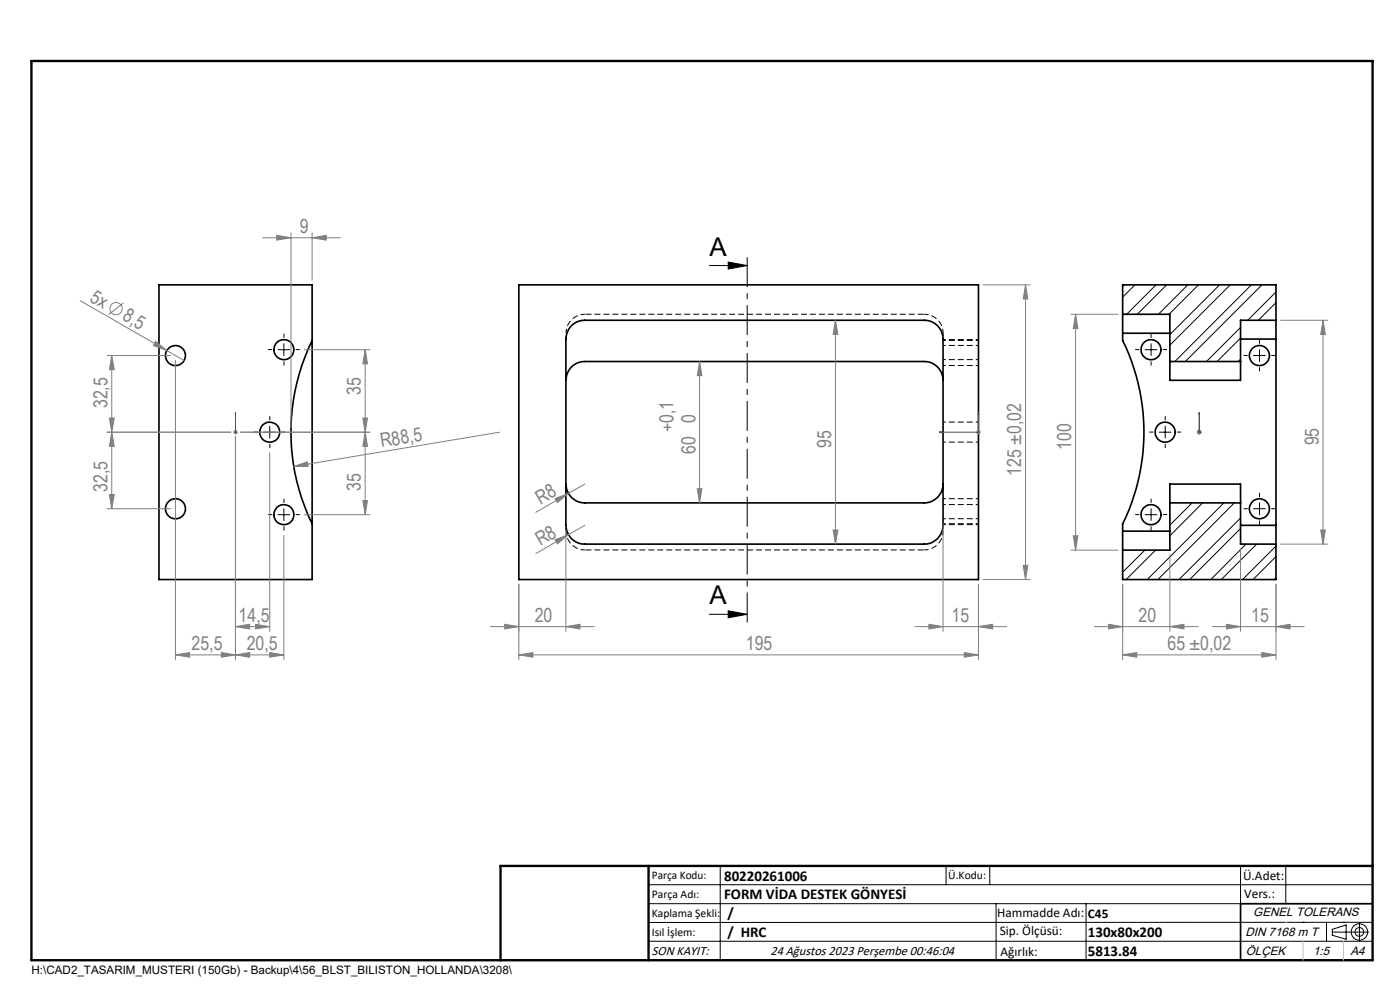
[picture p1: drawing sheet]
<svg xmlns="http://www.w3.org/2000/svg" width="297mm" height="210mm" viewBox="0 0 297 210" stroke-linecap="round" stroke-linejoin="round" font-family="sans-serif">
<path d="M120.1 71.9v-1.2M200.1 70.7v1.2M120.1 112.7v-1.3M200.1 111.4v1.3" fill="none" stroke="#000" stroke-width=".21" stroke-dasharray="1.3 .6" stroke-dashoffset=".6" stroke-linecap="butt"/>
<path d="M120.1 70.7a4 4 0 0 1 4-4M196.1 66.7a4 4 0 0 1 4 4M124.1 116.7a4 4 0 0 1-4-4M200.1 112.7a4 4 0 0 1-4 4" fill="none" stroke="#000" stroke-width=".21" stroke-dasharray="1.3 .6" stroke-dashoffset=".4" stroke-linecap="butt"/>
<path d="M124.1 66.7h72M196.1 116.7h-72" fill="none" stroke="#000" stroke-width=".21" stroke-dasharray="1.3 .6" stroke-dashoffset="-.1" stroke-linecap="butt"/>
<path d="M200.1 72.2h7.5M200.1 77.5h7.5M200.1 76.3h7.5M207.6 73.3h-7.5M207.6 72h-7.5M200.1 93.8h7.5M207.6 89.5h-7.5M200.1 110h7.5M200.1 111.3h7.5M207.6 111.1h-7.5M207.6 105.8h-7.5M207.6 107h-7.5" fill="none" stroke="#000" stroke-width=".21" stroke-dasharray="1.3 .6" stroke-dashoffset=".7" stroke-linecap="butt"/>
<g fill="none" stroke="#000" stroke-width=".35">
<path d="M33.7 60.4h32.5v62.5h-32.5zM66.2 72.2a44.3 44.3 0 0 0 0 38.9M110.1 60.4h97.5v62.5h-97.5zM121.2 69.1a4 4 0 0 1 2.9-1.2h72a4 4 0 0 1 4 4v39.5a4 4 0 0 1-4 4h-72a4 4 0 0 1-4-4v-39.5a4.2 4.2 0 0 1 1.1-2.8zM238.2 66.7v4M238.2 70.7v1.5a44 44 0 0 1 0 38.9v1.6M238.2 66.7v-6.3h32.5v7.5M238.2 66.7h10v10M238.2 70.7h10M248.2 76.7v4h15v-4M248.2 76.7h15M263.2 71.9h7.5"/>
<path d="M270.7 67.9v4M270.7 67.9h-7.5v8.8M270.7 71.9v39.5M120.1 80.7a4 4 0 0 1 4-4h72a4 4 0 0 1 4 4M120.1 102.7a4 4 0 0 0 4 4h72a4 4 0 0 0 4-4M238.2 112.7v4M238.2 112.7h10M248.2 106.7v-4h15v4M248.2 106.7h15M248.2 106.7v10h-10M263.2 106.7v8.7h7.5M263.2 111.4h7.5"/>
<path d="M270.7 111.4v4M270.7 115.4v7.5h-32.5v-6.2M291.2 191.7h-28v12M106.2 203.7h185"/>
<circle cx="37.2" cy="75.4" r="2.13"/>
<circle cx="60.2" cy="74.2" r="2.12"/>
<circle cx="244.2" cy="74.2" r="2.13"/>
<circle cx="267.2" cy="75.4" r="2.14"/>
<circle cx="57.2" cy="91.7" r="2.12"/>
<circle cx="247.2" cy="91.7" r="2.13"/>
<circle cx="37.2" cy="107.9" r="2.13"/>
<circle cx="60.2" cy="109.2" r="2.13"/>
<circle cx="244.2" cy="109.2" r="2.13"/>
<circle cx="267.2" cy="107.9" r="2.13"/>
</g>
<g fill="none" stroke="#000" stroke-width=".21">
<path d="M150.5 56.3h8M154.5 55.6l4 .7-4 .8zM59 74.2h2.5M60.2 72.9v2.5M238.5 60.4l-.3 .4M240.8 60.4l-2.6 2.6M242.9 74.2h2.5M244.2 72.9v2.5M245.3 60.4l-6.3 6.3M247.5 60.4l-6.2 6.3M252 60.4l-6.3 6.3M254.2 60.4l-6.2 6.3"/>
<path d="M258.7 60.4l-10.5 10.6M261 60.4l-12.8 12.8M263.2 69.5l-7.3 7.2M263.2 76.2l-.5 .5M263.2 71.7l-5 5M265.5 60.4l-16.3 16.3M265.9 75.4h2.5M267.2 74.2v2.5M267.7 60.4l-16.2 16.3M270.7 61.9l-6 6M270.7 64.2l-3.8 3.7M56 91.7h2.5"/>
<path d="M57.2 90.4v2.5M245.9 91.7h2.5M247.2 90.4v2.5M59 109.2h2.5M60.2 107.9v2.5M238.4 116.7l-.2 .2M242.9 116.7l-4.7 4.7M242.9 109.2h2.5M244.2 107.9v2.5M245.1 116.7l-6.2 6.2M248.4 106.7l-.2 .2M252.9 106.7l-4.7 4.7"/>
<path d="M255.1 106.7l-6.9 7M259.6 106.7l-16.2 16.2M261.9 106.7l-16.3 16.2M263.2 109.9l-13.1 13M263.2 112.1l-10.8 10.8M264.3 115.4l-7.4 7.5M265.9 107.9h2.5M266.6 115.4l-7.5 7.5M267.2 106.7v2.5M270.7 115.8l-7.1 7.1M270.7 118.1l-4.9 4.8M150.5 130.3h8"/>
<path d="M154.5 129.6l4 .7-4 .7zM270.7 122.6l-.4 .3M137.6 187.7h153.6M137.6 191.7h153.6M137.6 199.7h153.6M152.8 183.7v20M200.7 183.7v4M210 183.7v4M211.3 191.7v12M230.4 191.7v12M263.2 183.7v20M272.8 183.7v8"/>
<path d="M276.4 195.6h.1M281.4 195.6v4.1M282.6 197.7h7.8M282.6 197.1l3-.9v3l-3-.8zM285 195.6h.1M288.4 195.8v3.8M291.2 195.6l-153.6 .1"/>
<circle cx="288.4" cy="197.7" r="1.74"/>
<circle cx="288.4" cy="197.7" r=".93"/>
</g>
<g fill="none" stroke="#808080" stroke-width=".21">
<path d="M55.7 50.4h16.5M58.7 49.9l3 .5-3 .5zM61.7 49.4v41.3M66.2 50.4l3-.5v1zM66.2 49.4v10M17 63.8l22.1 12.7M22.7 75.4h13.5M23.7 75.4v32.5M23.7 75.4l.5 3h-1zM26.2 64.2l-3.2 2.5M33 72.4l2.4 2-2.9-1.1zM37.2 76.4v63.5"/>
<path d="M64.6 74.2h13.9M77.5 74.2v35M77.5 74.2l.5 3h-1zM148.4 76.7l.5 3h-1zM148.4 76.7v30M177.2 67.9l.6 3h-1.1zM177.2 67.9v47.5M208.6 60.4h9.9M217.6 60.4l.5 3h-1zM217.6 60.4v62.5M227.2 66.7h10M228.2 66.7l.5 3h-1z"/>
<path d="M228.2 66.7v50M271.7 67.9h10M280.7 67.9l.5 3h-1zM280.7 67.9v47.5M22.7 91.7h26.3M23.2 88.7h1l-.5 3zM23.7 91.7l.5 3h-1zM49.5 91.7h1M49.6 91.3l.7 .7M50 91.2v1M50 92.7v47.2M50.3 91.3l-.7 .7"/>
<path d="M51 91.7h27.5M57.2 96.1v37.8M62.3 98.9l2.9-.9 .2 .9zM77 88.7h1l-.5 3zM77.5 91.7l.5 3h-1zM106 91.7l-43.7 7.2M207 91.7h1.1M207.2 91.3l.7 .7M207.6 91.2v1M207.9 91.3l-.7 .7M253.9 91.7h1M254.1 91.3l.7 .7"/>
<path d="M254.4 91.2v1M254.8 91.3l-.7 .7M22.7 107.9h13.5M23.2 104.9h1l-.5 3zM60.2 113.6v26.3M64.6 109.2h13.9M77 106.2h1l-.5 3zM117.8 114.5l2.8-1.1-2.3 1.9zM117.8 105.8l2.8-1.1-2.3 1.9zM120.1 112.4v21.5M120.6 113.4l-6.9 4M120.6 104.7l-6.9 4"/>
<path d="M124.1 111.4l-3.5 2M124.1 102.7l-3.5 2M147.9 103.7h1l-.5 3zM176.7 112.4h1.1l-.6 3zM200.1 111v22.9M217.1 119.9h1l-.5 3zM227.2 116.7h10M227.7 113.7h1l-.5 3zM248.2 117.7v16.2M263.2 116.4v17.5M271.7 115.4h10M280.2 112.4h1l-.5 3z"/>
<path d="M37.2 138.9l3-.5v1zM37.2 138.9h23M47 138.4l3 .5-3 .5zM50 132.9l3-.5v1zM50 138.9l3-.5v1zM50 132.9h7.2M54.2 132.4l3 .5-3 .5zM57.2 138.4l3 .5-3 .5zM104.1 132.9h21.9M107.1 132.4l3 .5-3 .5zM110.1 138.9l3-.5v1zM110.1 138.9h97.5"/>
<path d="M110.1 123.9v16M120.1 132.9l2.9-.5v1zM194.1 132.9h19.5M197.1 132.4l3 .5-3 .5zM204.6 138.4l3 .5-3 .5zM207.6 132.9l3-.5v1zM207.6 123.9v16M208.6 122.9h9.9M232.2 132.9h22M235.2 132.4l3 .5-3 .5zM238.2 138.9l3-.5v1zM238.2 138.9h32.5"/>
<path d="M238.2 123.9v16M248.2 132.9l3-.5v1zM257.2 132.9h19.5M260.2 132.4l3 .5-3 .5zM267.7 138.4l3 .5-3 .5zM270.7 123.9v16M270.7 132.9l3-.5v1z"/>
<circle cx="24.6" cy="65.5" r="1.32"/>
</g>
<path d="M50 87.5v.4v-.4M50 91.6v.2zM50 91.7h.1M50 87.5v4.2M199.2 91.7l.5-.1v.2zM207.6 87.5l.1 .4h-.2zM207.6 87.5v4.2h-8.4M254.4 87.5v.4v-.4M254.4 91.6v.2zM254.4 91.7h.1M254.4 87.5v4.2" fill="none" stroke="#00f" stroke-width=".21"/>
<g fill="none" stroke="#000" stroke-width=".21" stroke-dasharray="15.2 1.3 1.3 1.3" stroke-linecap="butt">
<path d="M57.7 74.2h-.8M60.2 71.7v-.9M60.2 76.7v.8M62.7 74.2h.9M241.7 74.2h-.9M244.2 71.7v-.9M244.2 76.7v.8M246.7 74.2h.9M264.7 75.4h-.9M267.2 72.9v-.9M267.2 77.9v.9M269.7 75.4h.9"/>
<path d="M54.7 91.7h-.8M57.2 89.2v-.9M57.2 94.2v.8M59.7 91.7h.9M244.7 91.7h-.9M247.2 89.2v-.9M247.2 94.2v.8M249.7 91.7h.9M57.7 109.2h-.8M60.2 106.7v-.9M60.2 111.7v.8M62.7 109.2h.9"/>
<path d="M241.7 109.2h-.9M244.2 106.7v-.9M244.2 111.7v.8M246.7 109.2h.9M264.7 107.9h-.9M267.2 105.4v-.9M267.2 110.4v.9M269.7 107.9h.9"/>
</g>
<path d="M158.5 54.3v78" fill="none" stroke="#000" stroke-width=".21" stroke-dasharray="6.3 1.3 1.3 1.3" stroke-dashoffset="-.2" stroke-linecap="butt"/>
<path d="M6.7 12.9h284.5v190.8h-284.5zM137.6 183.7v20M291.2 183.7h-185v20" fill="none" stroke="#000" stroke-width=".5"/>
<path d="M272.8 195.6h.1M276.4 199.7v4M285 199.7v4" fill="none" stroke="#c0c0c0" stroke-width=".21"/>
<path d="M154.5 55.6l4 .7-4 .8zM154.5 129.6l4 .7-4 .7z" fill="#000"/>
<g fill="#00f">
<path d="M207.6 87.5l.1 .4h-.2zM199.2 91.7l.5-.1v.2z"/>
<path d="M254.4 87.5v.4zM254.4 91.6v.2zM254.4 87.5v.4zM254.4 91.6v.2z"/>
<path d="M50 87.5v.4zM50 91.6v.2z"/>
</g>
<g fill="#808080">
<path d="M33 72.4l2.4 2-2.9-1.1z"/>
<path d="M62.3 98.9l2.9-.9 .2 .9z"/>
<path d="M117.8 114.5l2.8-1.1-2.3 1.9z"/>
<path d="M117.8 105.8l2.8-1.1-2.3 1.9z"/>
<path d="M66.2 50.4l3-.5v1zM58.7 49.9l3 .5-3 .5z"/>
<path d="M50 132.9l3-.5v1zM54.2 132.4l3 .5-3 .5zM37.2 138.9l3-.5v1zM47 138.4l3 .5-3 .5z"/>
<path d="M50 138.9l3-.5v1zM57.2 138.4l3 .5-3 .5z"/>
<path d="M197.1 132.4l3 .5-3 .5zM207.6 132.9l3-.5v1zM110.1 138.9l3-.5v1zM204.6 138.4l3 .5-3 .5z"/>
<path d="M235.2 132.4l3 .5-3 .5zM248.2 132.9l3-.5v1z"/>
<path d="M260.2 132.4l3 .5-3 .5zM270.7 132.9l3-.5v1z"/>
<path d="M120.1 132.9l2.9-.5v1zM107.1 132.4l3 .5-3 .5zM267.7 138.4l3 .5-3 .5zM238.2 138.9l3-.5v1z"/>
<path d="M77 88.7h1l-.5 3zM77.5 74.2l.5 3h-1zM23.2 88.7h1l-.5 3zM23.7 75.4l.5 3h-1z"/>
<path d="M217.1 119.9h1l-.5 3zM217.6 60.4l.5 3h-1z"/>
<path d="M77.5 91.7l.5 3h-1zM77 106.2h1l-.5 3zM23.7 91.7l.5 3h-1zM23.2 104.9h1l-.5 3z"/>
<path d="M148.4 76.7l.5 3h-1zM147.9 103.7h1l-.5 3zM177.2 67.9l.6 3h-1.1zM176.7 112.4h1.1l-.6 3zM228.2 66.7l.5 3h-1zM227.7 113.7h1l-.5 3zM280.7 67.9l.5 3h-1zM280.2 112.4h1l-.5 3z"/>
</g>
<g font-size="5.5">
<text x="150.5" y="54.2">A</text>
<text x="150.5" y="128.2">A</text>
</g>
<g font-size="4.1" fill="#808080">
<text x="63.6" y="49.5">9</text>
<text x="18.9" y="63.8" transform="rotate(30 18.9 63.8)">5x</text>
<text x="25.8" y="67.7" transform="rotate(30 25.8 67.7)">8,5</text>
<text x="76.6" y="83.7" transform="rotate(-90 76.6 83.7)">35</text>
<text x="22.8" y="86.6" transform="rotate(-90 22.8 86.6)">32,5</text>
<text x="147.5" y="89.7" transform="rotate(-90 147.5 89.7)">0</text>
<text x="80.9" y="94.9" transform="rotate(-9 80.9 94.9)">R88,5</text>
<text x="142.9" y="91.6" transform="rotate(-90 142.9 91.6)">+0,1</text>
<text x="176.3" y="95.1" transform="rotate(-90 176.3 95.1)">95</text>
<text x="227.3" y="95.4" transform="rotate(-90 227.3 95.4)">100</text>
<text x="279.8" y="94.5" transform="rotate(-90 279.8 94.5)">95</text>
<text x="147.5" y="96.3" transform="rotate(-90 147.5 96.3)">60</text>
<text x="216.7" y="100.9" transform="rotate(-90 216.7 100.9)">125 ±0,02</text>
<text x="22.8" y="104.3" transform="rotate(-90 22.8 104.3)">32,5</text>
<text x="76.6" y="104.2" transform="rotate(-90 76.6 104.2)">35</text>
<text x="114.6" y="107.1" transform="rotate(-30 114.6 107.1)">R8</text>
<text x="114.6" y="115.9" transform="rotate(-30 114.6 115.9)">R8</text>
<text x="50.6" y="132">14,5</text>
<text x="113.5" y="132">20</text>
<text x="201.9" y="132">15</text>
<text x="241.5" y="132">20</text>
<text x="265.4" y="132">15</text>
<text x="40.6" y="138">25,5</text>
<text x="52.4" y="138">20,5</text>
<text x="158.2" y="138">195</text>
<text x="247.7" y="138">65 ±0,02</text>
</g>
<g font-size="3.2">
<text x="153.6" y="190.8">FORM VİDA DESTEK GÖNYESİ</text>
<text x="153.6" y="186.8">80220261006</text>
<text x="154.3" y="194.8">/</text>
<text x="154.3" y="198.8">/ HRC</text>
<text x="230.8" y="198.7">130x80x200</text>
<text x="230.8" y="202.8">5813.84</text>
</g>
<g font-size="2.8">
<text x="263.7" y="186.7">Ü.Adet:</text>
<text x="263.9" y="190.5">Vers.:</text>
<text x="211.5" y="194.5">Hammadde Adı:</text>
<text x="230.8" y="194.7">C45</text>
<text x="138.3" y="202.6">SON KAYIT:</text>
<text x="163.4" y="202.6">24 Ağustos 2023 Perşembe 00:46:04</text>
<text x="212.1" y="198.4">Sip. Ölçüsü:</text>
<text x="212.2" y="202.7">Ağırlık:</text>
</g>
<g font-size="2.6">
<text x="265.9" y="194.4">GENEL TOLERANS</text>
<text x="264.2" y="198.5">DIN 7168 m T</text>
<text x="264.3" y="202.6">ÖLÇEK</text>
<text x="278.5" y="202.6">1:5</text>
<text x="286.5" y="202.6">A4</text>
</g>
<g font-size="2.5">
<text x="138.3" y="186.4">Parça Kodu:</text>
<text x="138.3" y="190.5">Parça Adı:</text>
<text x="201.2" y="186.5">Ü.Kodu:</text>
<text x="138.3" y="194.5">Kaplama Şekli:</text>
<text x="138.3" y="198.6">Isıl İşlem:</text>
<text x="6.7" y="206.7">H:\CAD2_TASARIM_MUSTERI (150Gb) - Backup\4\56_BLST_BILISTON_HOLLANDA\3208\</text>
</g>
</svg>
